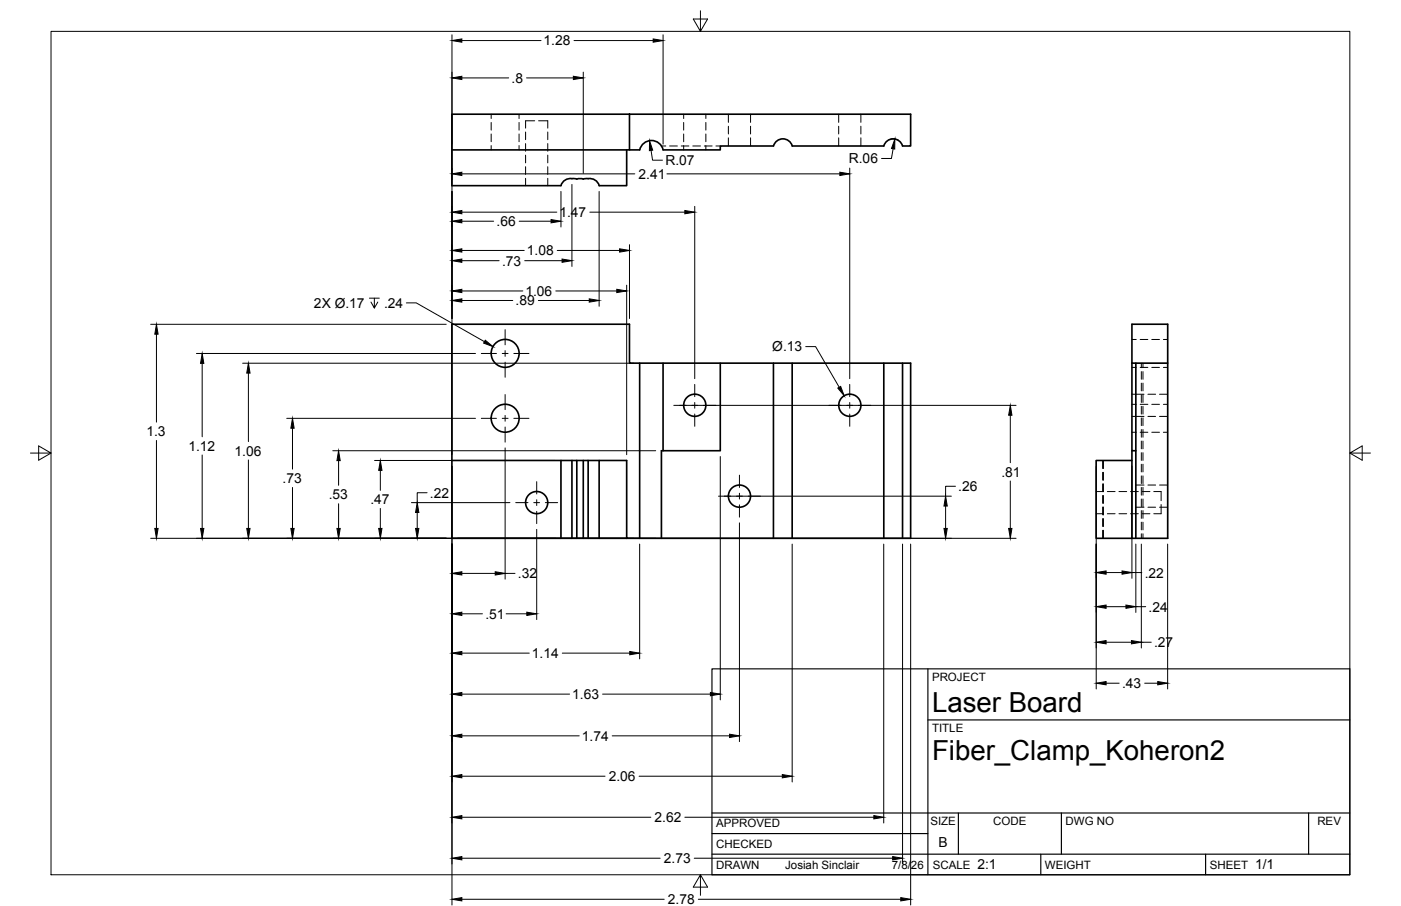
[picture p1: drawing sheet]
<svg xmlns="http://www.w3.org/2000/svg" width="432mm" height="279mm" viewBox="0 0 432 279" stroke-linecap="round" stroke-linejoin="round" font-family="sans-serif">
<!-- layer: Visible -->
<g fill="none" stroke="#000" stroke-width=".51">
<path d="M139.3 35.2h54.7v11h-54.7zM194 35.2h86.7v9.8h-2.5a3 3 0 0 0-2.9-2.2 3 3 0 0 0-2.9 2.2h-28.2a3 3 0 0 0-2.9-2.2 3 3 0 0 0-2.9 2.2h-16.4v1.2h-17.6M139.3 46.2v11.1h33.6a3.2 3.2 0 0 1 3.8-2.2l3.1 .1a4.1 4.1 0 0 1 4.6 1.5l.3 .6h8.4v-11.1M204.4 46.2a3.7 3.7 0 0 0-3.6-2.9 3.7 3.7 0 0 0-3.6 2.9h-3.2M197.1 112h83.6v54h-83.6M204.4 112v27M222 112v27h-18.1v27M238.4 112v54M244.2 112v54M272.4 112v54M278.2 112v54M348.9 112v-12h11v66h-11"/>
<path d="M348.9 112h11M348.9 112v27h1.2M350.1 112v54M348.9 139v27M139.3 142h45.4M172.9 142v24M176.3 142v24M177.8 142v24M179.8 142v24M181.3 142v24M348.9 142h-11.1v24h11.1M184.7 166v-24h8.4v24h4"/>
<path d="M193.1 166h-53.8v-66h54.7v12h3.1v54"/>
<circle cx="155.7" cy="109" r="4.3"/>
<circle cx="155.7" cy="129" r="4.3"/>
<circle cx="214.1" cy="125" r="3.4"/>
<circle cx="261.9" cy="125" r="3.4"/>
<circle cx="165.4" cy="155" r="3.4"/>
<circle cx="227.9" cy="153" r="3.4"/>
</g>
<!-- layer: Hidden -->
<g fill="none" stroke="#000" stroke-width=".31">
<path d="M151.4 35.2v1.4M151.4 37.8v2.3M160 35.2v1.4M160 37.8v2.3M164.8 37.3h-2.8v2.2M166 37.3h2.8v2.2M210.7 35.2v1.4M210.7 37.8v2.3M217.6 35.2v1.4M217.6 37.8v2.3M224.5 35.2v2.5M224.5 38.9v2.4"/>
<path d="M231.3 35.2v2.5M231.3 38.9v2.4M258.5 35.2v2.5M258.5 38.9v2.4M265.3 35.2v2.5M265.3 38.9v2.4M151.4 41.3v2.4M151.4 44.9v1.3M160 41.3v2.4M160 44.9v1.3M162 40.7v2.4M162 44.3v2.4"/>
<path d="M162 47.8v2.4M162 51.4v2.4M162 55v2.3M168.8 40.7v2.4M168.8 44.3v2.4M168.8 47.8v2.4M168.8 51.4v2.4M168.8 55v2.3M203.9 45h1.3M206.4 45h2.4M210 45h2.3M210.7 41.3v2.4"/>
<path d="M210.7 44.9v1.3M213.5 45h2.4M217.1 45h2.4M217.6 41.3v2.4M217.6 44.9v1.3M220.7 45h1.3M224.5 42.5v2.5M231.3 42.5v2.5M258.5 42.5v2.5M265.3 42.5v2.5M348.9 104.7h1.3M348.9 113.3h1.3"/>
<path d="M351.4 104.7h2.4M351.4 113.3h2.4M351.8 112v1.4M351.8 114.6v2.4M351.8 118.2v2.3M352.3 112v1.4M352.3 114.6v2.4M352.3 118.2v2.3M355 104.7h2.4M355 113.3h2.4M358.6 104.7h1.3M358.6 113.3h1.3"/>
<path d="M348.9 124.7h1.3M348.9 133.3h1.3M348.9 128.4h3.7M348.9 121.6h3.7M351.4 124.7h2.4M351.4 133.3h2.4M351.8 121.7v2.4M351.8 125.3v2.4M351.8 128.9v2.4M351.8 132.5v2.3M351.8 136v2.4M351.8 139.6v2.4"/>
<path d="M352.3 121.7v2.4M352.3 125.3v2.4M352.3 128.9v2.4M352.3 132.5v2.3M352.3 136v2.4M352.3 139.6v2.4M353.8 128.4h2.4M353.8 121.6h2.4M355 124.7h2.4M355 133.3h2.4M357.4 128.4h2.5M357.4 121.6h2.5"/>
<path d="M358.6 124.7h1.3M358.6 133.3h1.3M337.8 158.4h2.3M337.8 151.6h2.3M339.9 142v2.5M339.9 145.7v2.4M339.9 149.2v2.4M339.9 152.8v2.4M339.9 156.4v2.4M339.9 160v2.3M340 142v2.5M340 145.7v2.4"/>
<path d="M340 149.2v2.4M340 152.8v2.4M340 156.4v2.4M340 160v2.3M341.3 158.4h2.4M341.3 151.6h2.4M344.9 158.4h2.4M344.9 151.6h2.4M348.4 158.4h2.4M348.4 151.6h2.4M350.1 156.4h2.5M350.1 149.6h2.5"/>
<path d="M351.8 143.2v2.3M351.8 146.7v2.4M351.8 150.3v2.4M351.8 153.9v2.4M351.8 157.5v2.4M352 158.4h2.4M352 151.6h2.4M352.3 143.2v2.3M352.3 146.7v2.4M352.3 150.3v2.4M352.3 153.9v2.4M352.3 157.5v2.4"/>
<path d="M353.8 156.4h2.4M353.8 149.6h2.4M355.6 151.6h2.3v2.8M357.4 156.4h2.5M357.4 149.6h2.5M357.9 155.6v2.8h-2.3M339.9 163.5v2.5M340 163.5v2.5M351.8 161v2.4M351.8 164.6v1.4M352.3 161v2.4M352.3 164.6v1.4"/>
</g>
<!-- layer: Border -->
<path d="M15.7 9.7h400.3v260.1h-400.3zM215.9 3.3v6.4l-2.2-3.8h4.4l-2.2 3.8M9.4 139.7h6.3l-3.8-2.2v4.4l3.8-2.2M416 139.7l3.8 2.2v-4.4l-3.8 2.2h6.4M215.9 269.8l2.2 3.8h-4.4l2.2-3.8v6.3" fill="none" stroke="#000" stroke-width=".31"/>
<!-- layer: Titleblock -->
<path d="M219.4 206.3h196.6v63.5h-196.6zM286 206.3v63.5M286 222h130M219.4 257.1h66.6M219.4 250.7h196.6M295.4 250.7v12.7M327.1 250.7v12.7M403.3 250.7v12.7M219.4 263.4h196.6M320.8 263.4v6.4M371.6 263.4v6.4" fill="none" stroke="#000" stroke-width=".36"/>
<!-- layer: Smart Centers -->
<g fill="none" stroke="#000" stroke-width=".31">
<path d="M148.3 109h4.7M154.8 109h1.8M155.7 101.7v4.6M155.7 108.1v1.8M155.7 111.7v4.7M158.4 109h4.6M214.1 118.6v3.7M261.9 118.6v3.7M148.3 129h4.7M154.8 129h1.8M155.7 121.7v4.6M155.7 128.1v1.8"/>
<path d="M155.7 131.7v4.7M158.4 129h4.6M207.7 125h3.8M213.2 125h1.8M214.1 124.1v1.8M214.1 127.7v3.8M216.8 125h3.8M255.4 125h3.8M261 125h1.8M261.9 124.1v1.8M261.9 127.7v3.8M264.6 125h3.8"/>
<path d="M158.9 155h3.8M164.5 155h1.8M165.4 148.5v3.8M165.4 154.1v1.8M165.4 157.7v3.8M168.1 155h3.8M221.4 153h3.8M227 153h1.8M227.9 146.5v3.8M227.9 152.1v1.8M227.9 155.7v3.8M230.6 153h3.8"/>
</g>
<!-- layer: FD_Dimensions -->
<g fill="none" stroke="#000" stroke-width=".31">
<path d="M139.3 10.7v129.5M142.3 12.5h24.5M176.9 12.5h24.4M204.4 10.7v33.8M142.3 24h14.5M162.3 24h14.4M179.8 22.2v31.2M142.3 53.6h53.3M172.9 59v11M176.3 56.9v25.3M184.7 59v35.4M200.7 46.4l.4 3h3.1"/>
<path d="M205.5 53.6h53.3M261.9 51.8v65M274.1 43.1l1.4-.3 1.3 .4M275.3 45.9l-.6 3h-3M142.3 65.4h29.3M142.3 68.2h9.8M142.3 77.2h19.3M160 68.2h9.8M171.7 77.2h19.3M181.8 65.4h29.3M194 75.5v22.7M214.1 63.6v53.2"/>
<path d="M142.3 89.7h18.8M142.3 92.7h15.7M142.3 80.4h11.5M161.7 80.4h11.5M165.9 92.7h15.7M171.3 89.7h18.8M193.1 87.9v52.3M46.4 100h91.1M48.2 103.1v27.1M60.5 109h86.1M62.3 112.1v22.6M74.8 112h120.6"/>
<path d="M76.6 115.1v21.1M248.3 106.9h3.1l7.3 12.5M48.2 135.8v27.2M88.4 129h58.2M90.1 132.1v12.6M102.6 139h99.5M155.7 138.1v40.5M209.4 125h103.8M311.4 128.1v14.6M62.3 140.3v22.7M76.6 141.8v21.2M90.1 150.3v12.7"/>
<path d="M104.4 142v7.7M104.4 155.3v7.7M115.4 142h55.7M117.2 145.1v6.1M117.2 156.8v6.2M126.8 155h30.4M128.6 158.1v4.9M131.6 152h-3v3M139.3 143.8v135.3M222 140.8v75M223.2 153h70M291.4 156.1v6.9"/>
<path d="M294.5 150h-3.1v3M311.4 148.3v14.7M337.9 143.8v68.7M348.9 143.8v34.6M46.4 166h266.8M142.3 176.8h10.3M155.7 176.8h3M165.4 163.3v27.8M197.1 167.8v35.4M227.9 161.2v67.5M244.2 167.8v73.4M272.4 167.8v86"/>
<path d="M278.2 167.8v98.6M280.7 167.8v111.3M340.9 176.6h4.9M348.9 176.6h3M350.1 167.8v21.1M351.8 167.8v32M359.9 167.8v44.7M142.3 189.3h6.4M156 189.3h6.4M340.9 198.1h7.8M340.9 187.1h6.1M350.1 187.1h3"/>
<path d="M351.8 198.1h3M142.3 214.1h33.3M142.3 201.4h20.8M173.3 201.4h20.8M185.7 214.1h33.2M340.9 210.7h4M352.8 210.7h4M142.3 226.9h36.2M142.3 239.4h44.2M188.7 226.9h36.2M197 239.4h44.1M142.3 252h58.3"/>
<path d="M211.1 252h58.2M142.3 277.3h62.4M142.3 264.7h61.2M214 264.7h61.1M215.2 277.3h62.4"/>
</g>
<g fill="#000" stroke="#000" stroke-width=".31">
<path d="M139.3 12.5l3-.5v1zM201.3 12l3.1 .5-3.1 .5zM139.3 24l3-.5v1zM176.7 23.5l3.1 .5-3.1 .5zM139.3 53.6l3-.5v1zM200.2 43.4l1 2.9-1 .2zM258.8 53.1l3.1 .5-3.1 .5zM275.8 42.9v3.1l-1-.2zM139.3 65.4l3-.5v1zM139.3 68.2l3-.5v1zM139.3 80.4l3-.5v1zM139.3 77.2l3-.5v1z"/>
<path d="M169.8 67.7l3.1 .5-3.1 .5zM173.2 79.9l3.1 .5-3.1 .5zM191 76.7l3 .5-3 .5zM211.1 64.9l3 .5-3 .5zM139.3 89.7l3-.5v1zM139.3 92.7l3-.5v1zM181.6 92.2l3.1 .5-3.1 .5zM190.1 89.2l3 .5-3 .5zM48.2 100l.5 3.1h-1zM62.3 109l.5 3.1h-1zM76.6 112l.5 3.1h-1zM258.2 119.7l.9-.5 1.1 2.8z"/>
<path d="M90.1 129l.6 3.1h-1.1zM311.4 125l.5 3.1h-1zM104.4 139l.5 3h-1.1zM117.2 142l.5 3.1h-1zM128.6 155l.5 3.1h-1zM291.4 153l.6 3.1h-1.1zM47.7 163h1l-.5 3zM61.8 163h1l-.5 3zM76.1 163h1l-.5 3zM89.6 163h1.1l-.6 3zM103.8 163h1.1l-.5 3zM116.7 163h1l-.5 3z"/>
<path d="M128.1 163h1l-.5 3zM139.3 176.8l3-.5v1zM152.6 176.3l3.1 .5-3.1 .5zM290.9 163h1.1l-.6 3zM310.9 163h1l-.5 3zM337.9 176.6l3-.5v1zM345.8 176.1l3.1 .5-3.1 .5zM139.3 189.3l3-.5v1zM162.4 188.8l3 .5-3 .5zM337.9 198.1l3-.6v1.1zM337.9 187.1l3-.5v1zM347 186.6l3.1 .5-3.1 .5z"/>
<path d="M348.7 197.5l3.1 .6-3.1 .5zM139.3 214.1l3-.5v1zM139.3 201.4l3-.5v1zM194.1 200.9l3 .5-3 .5zM218.9 213.6l3.1 .5-3.1 .5zM337.9 210.7l3-.5v1zM356.8 210.2l3.1 .5-3.1 .5zM139.3 226.9l3-.5v1zM139.3 239.4l3-.5v1zM224.9 226.4l3 .5-3 .5zM241.1 238.9l3.1 .5-3.1 .5zM139.3 252l3-.5v1z"/>
<path d="M269.3 251.5l3.1 .5-3.1 .5zM139.3 277.3l3-.5v1zM139.3 264.7l3-.5v1zM275.1 264.2l3.1 .5-3.1 .5zM277.6 276.8l3.1 .5-3.1 .5z"/>
</g>
<!-- layer: Hole Notes -->
<path d="M113.9 91.9h3M115.4 91.9v3.1l-1.1-1.8M116.4 93.2l-1 1.8M125.2 93.4h3.1l21 12" fill="none" stroke="#000" stroke-width=".31"/>
<path d="M149.6 104.9l2.4 2-2.9-1.1z" fill="#000" stroke="#000" stroke-width=".31"/>
<g font-size="8.5">
<text x="287.3" y="219.5">Laser Board</text>
<text x="287.3" y="234.5">Fiber_Clamp_Koheron2</text>
</g>
<g font-size="4.3">
<text x="167.6" y="14">1.28</text>
<text x="157.6" y="25.5">.8</text>
<text x="205.1" y="50.9">R.07</text>
<text x="261.6" y="50.4">R.06</text>
<text x="196.8" y="55.1">2.41</text>
<text x="153" y="69.7">.66</text>
<text x="172.4" y="67">1.47</text>
<text x="154.7" y="81.9">.73</text>
<text x="162.4" y="78.7">1.08</text>
<text x="96.8" y="95">2X Ø.17</text>
<text x="118.4" y="95">.24</text>
<text x="158.9" y="94.2">.89</text>
<text x="161.9" y="91.2">1.06</text>
<text x="238" y="108.4">Ø.13</text>
<text x="45.1" y="134.5">1.3</text>
<text x="58.1" y="139">1.12</text>
<text x="72.3" y="140.5">1.06</text>
<text x="87.1" y="149">.73</text>
<text x="308.6" y="147">.81</text>
<text x="101.3" y="154">.53</text>
<text x="114.2" y="155.5">.47</text>
<text x="132.5" y="153.5">.22</text>
<text x="295.4" y="151.4">.26</text>
<text x="159.6" y="178.3">.32</text>
<text x="352.8" y="178.1">.22</text>
<text x="149.6" y="190.8">.51</text>
<text x="354" y="188.6">.24</text>
<text x="163.9" y="202.9">1.14</text>
<text x="355.7" y="199.6">.27</text>
<text x="176.4" y="215.6">1.63</text>
<text x="345.8" y="212.2">.43</text>
<text x="179.3" y="228.5">1.74</text>
<text x="187.6" y="240.9">2.06</text>
<text x="201.7" y="253.5">2.62</text>
<text x="289.3" y="261.2">B</text>
<text x="204.6" y="266.2">2.73</text>
<text x="301.2" y="268.1">2:1</text>
<text x="386.8" y="268.1">1/1</text>
<text x="205.9" y="278.8">2.78</text>
</g>
<g font-size="3.5">
<text x="287.3" y="210.1">PROJECT</text>
<text x="287.3" y="225.8">TITLE</text>
<text x="220.7" y="255.2">APPROVED</text>
<text x="286.7" y="254.5">SIZE</text>
<text x="306.1" y="254.5">CODE</text>
<text x="328.4" y="254.5">DWG NO</text>
<text x="406" y="254.5">REV</text>
<text x="220.7" y="261.5">CHECKED</text>
<text x="220.7" y="267.9">DRAWN</text>
<text x="242" y="267.9">Josiah Sinclair</text>
<text x="274.8" y="267.9">7/8/26</text>
<text x="287.5" y="267.9">SCALE</text>
<text x="322.1" y="267.9">WEIGHT</text>
<text x="372.9" y="267.9">SHEET</text>
</g>
</svg>
